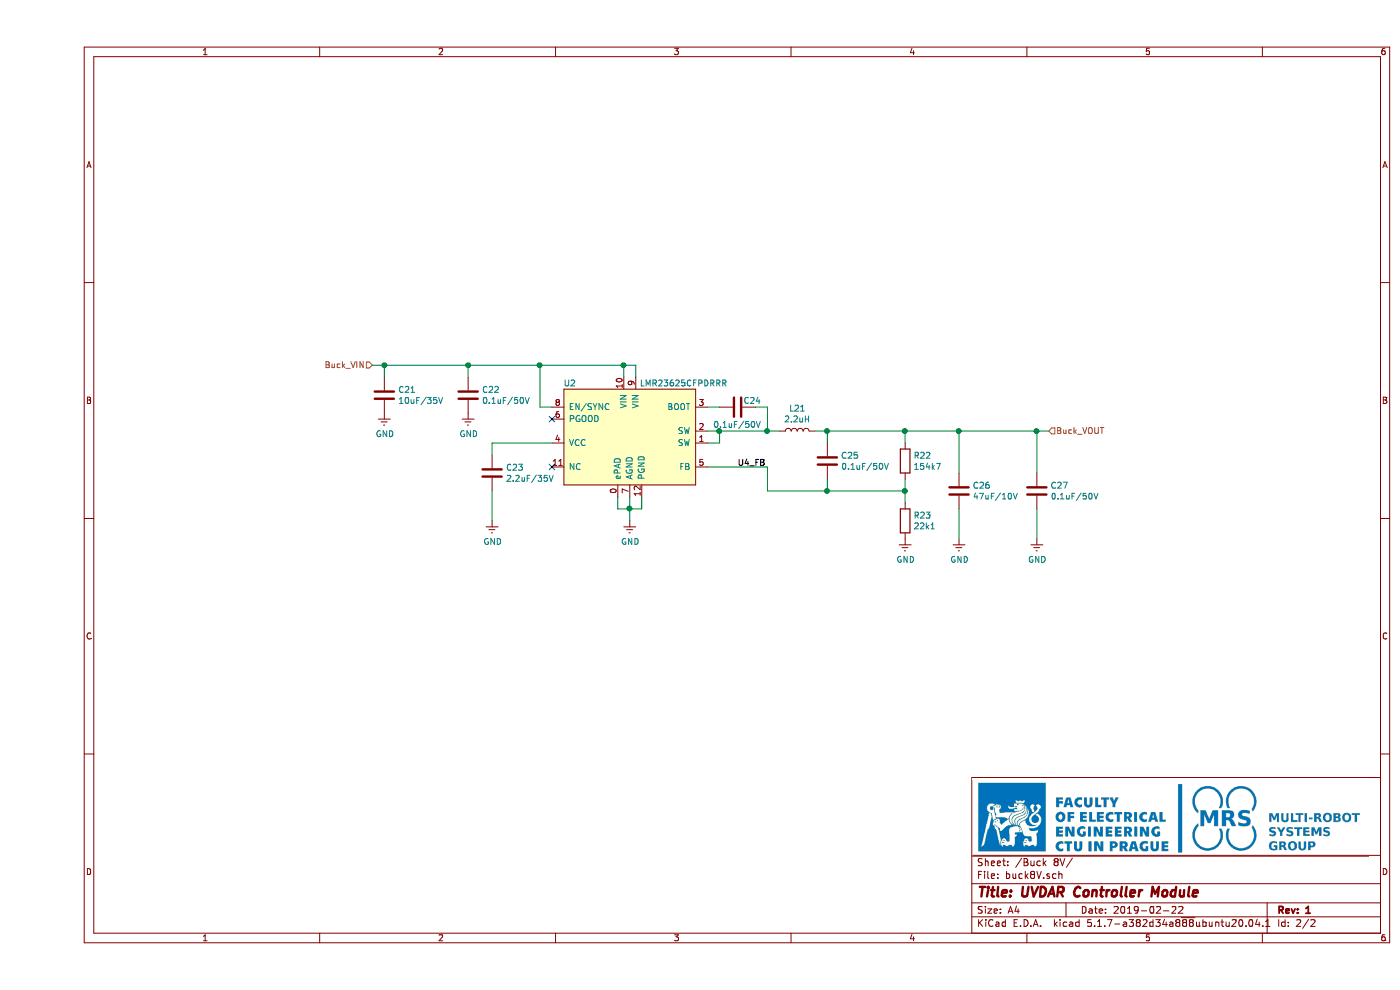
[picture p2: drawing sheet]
EESchema Schematic File Version 4
EELAYER 30 0
EELAYER END
$Descr A4 11693 8268
encoding utf-8
Sheet 2 2
Title "UVDAR Controller Module"
Date "2019-02-22"
Rev "1"
Comp ""
Comment1 ""
Comment2 ""
Comment3 ""
Comment4 ""
$EndDescr
Text HLabel 2800 3050 0    50   Input ~ 0
Buck_VIN
Text HLabel 8450 3600 2    50   Input ~ 0
Buck_VOUT
$Comp
L MRS_Power_Management:LMR23625CFPDRRR U?
U 1 1
P 4950 3400
AR Path="/5C844171/5FCF4BC8/5FD0F239" Ref="U?"  Part="1" 
AR Path="/5C844171/5FD0F239" Ref="U2"  Part="1" 
F 0 "U2" H 4450 3600 50  0000 C CNN
F 1 "LMR23625CFPDRRR" H 5400 3600 50  0000 C CNN
F 2 "MRS_SON:WSON12_3x3mm" H 4950 2500 50  0001 C CNN
F 3 "https://www.ti.com/lit/ds/symlink/lmr23625.pdf" H 4950 3800 50  0001 C CNN
F 4 "595-LMR23625CFPDRRT" H 4950 2400 50  0001 C CNN "Mouser"
F 5 "LMR23625CFPDRRT" H 4950 3400 50  0001 C CNN "Code"
F 6 "IC REG BUCK ADJ 2.5A 12SON" H 4950 3400 50  0001 C CNN "Description"
F 7 "296-48825-1-ND" H 4950 3400 50  0001 C CNN "Digikey"
F 8 "X" H 4950 3400 50  0001 C CNN "Farnell"
F 9 "Texas Instruments" H 4950 3400 50  0001 C CNN "Manufacturer"
F 10 "X" H 4950 3400 50  0001 C CNN "TME"
	1    4950 3400
	1    0    0    -1  
$EndComp
$Comp
L MRS_Passives:C C?
U 1 1
P 2900 3300
AR Path="/5F597E37/5FD0F242" Ref="C?"  Part="1" 
AR Path="/5FD0F242" Ref="C?"  Part="1" 
AR Path="/5F625064/5FD0F242" Ref="C?"  Part="1" 
AR Path="/5FD9FB35/5FD0F242" Ref="C?"  Part="1" 
AR Path="/5C844171/5FCF4BC8/5FD0F242" Ref="C?"  Part="1" 
AR Path="/5C844171/5FD0F242" Ref="C21"  Part="1" 
F 0 "C21" H 3015 3346 50  0000 L CNN
F 1 "10uF/35V" H 3015 3255 50  0000 L CNN
F 2 "MRS_Passives:C1206" H 2900 2800 50  0001 C CNN
F 3 "" H 2925 3400 50  0001 C CNN
F 4 "CL31A106KBHNNNE" H 2900 2850 50  0001 C CNN "TME"
F 5 "2672214" H 2900 2950 50  0001 C CNN "Farnell"
F 6 "187-CL31A106MBHNNNE" H 2900 3050 50  0001 C CNN "Mouser"
F 7 "CL31A106MBHNNNE" H 2900 3300 50  0001 C CNN "Code"
F 8 "X5R Ceramic Capacitor; 10uF/35V" H 2900 3300 50  0001 C CNN "Description"
F 9 "1276-6736-1-ND" H 2900 3300 50  0001 C CNN "Digikey"
F 10 "Samsung Electro-Mechanics" H 2900 3300 50  0001 C CNN "Manufacturer"
	1    2900 3300
	1    0    0    -1  
$EndComp
$Comp
L MRS_Passives:C C?
U 1 1
P 3600 3300
AR Path="/5B68D2E1/5FD0F24B" Ref="C?"  Part="1" 
AR Path="/60F97CFD/5FD0F24B" Ref="C?"  Part="1" 
AR Path="/5F3A3A64/5FD0F24B" Ref="C?"  Part="1" 
AR Path="/5F3A3263/5FD0F24B" Ref="C?"  Part="1" 
AR Path="/5F625064/5FD0F24B" Ref="C?"  Part="1" 
AR Path="/5FD9FB35/5FD0F24B" Ref="C?"  Part="1" 
AR Path="/5C844171/5FCF4BC8/5FD0F24B" Ref="C?"  Part="1" 
AR Path="/5C844171/5FD0F24B" Ref="C22"  Part="1" 
F 0 "C22" H 3715 3346 50  0000 L CNN
F 1 "0.1uF/50V" H 3715 3255 50  0000 L CNN
F 2 "MRS_Passives:C0603" H 3600 2800 50  0001 C CNN
F 3 "" H 3625 3400 50  0001 C CNN
F 4 "CL10B104KB8NNNC" H 3600 2850 50  0001 C CNN "TME"
F 5 "1301804" H 3600 2950 50  0001 C CNN "Farnell"
F 6 "187-CL10B104KB8NNNC" H 3600 3050 50  0001 C CNN "Mouser"
F 7 "1276-1000-1-ND" H 3600 3300 50  0001 C CNN "Digikey"
F 8 "CL10B104KB8NNNC" H 3600 3300 50  0001 C CNN "Code"
F 9 "X7R Ceramic Capacitor; 0.1uF/50V" H 3600 3300 50  0001 C CNN "Description"
F 10 "Samsung Electro-Mechanics" H 3600 3300 50  0001 C CNN "Manufacturer"
	1    3600 3300
	1    0    0    -1  
$EndComp
$Comp
L MRS_Passives:C C?
U 1 1
P 3800 3950
AR Path="/5C844171/5FCF4BC8/5FD0F252" Ref="C?"  Part="1" 
AR Path="/5C844171/5FD0F252" Ref="C23"  Part="1" 
F 0 "C23" H 3915 3996 50  0000 L CNN
F 1 "2.2uF/35V" H 3915 3905 50  0000 L CNN
F 2 "MRS_Passives:C0603" H 3800 3450 50  0001 C CNN
F 3 "" H 3825 4050 50  0001 C CNN
F 4 "81-GRM188R6YA225MA2D" H 3800 3950 50  0001 C CNN "Mouser"
F 5 "GRM188R6YA225MA12D" H 3800 3950 50  0001 C CNN "Code"
F 6 "X5R Ceramic Capacitor; 2.2uF/35V" H 3800 3950 50  0001 C CNN "Description"
F 7 "490-10486-1-ND" H 3800 3950 50  0001 C CNN "Digikey"
F 8 "2611926" H 3800 3950 50  0001 C CNN "Farnell"
F 9 "Murata Electronics" H 3800 3950 50  0001 C CNN "Manufacturer"
F 10 " CL10A225KA8NNNC" H 3800 3950 50  0001 C CNN "TME"
	1    3800 3950
	1    0    0    -1  
$EndComp
$Comp
L MRS_Passives:R R?
U 1 1
P 7250 3850
AR Path="/5C844171/5FCF4BC8/5FD0F259" Ref="R?"  Part="1" 
AR Path="/5C844171/5FD0F259" Ref="R22"  Part="1" 
F 0 "R22" H 7320 3896 50  0000 L CNN
F 1 "154k7" H 7320 3805 50  0000 L CNN
F 2 "MRS_Passives:R0603" V 7650 3850 50  0001 C CNN
F 3 "" V 7330 3850 50  0001 C CNN
F 4 "?" H 7250 3850 50  0001 C CNN "Description"
F 5 "?" H 7250 3850 50  0001 C CNN "Manufacturer"
F 6 "?" H 7250 3850 50  0001 C CNN "Code"
F 7 "?" H 7250 3850 50  0001 C CNN "Mouser"
F 8 "?" H 7250 3850 50  0001 C CNN "Digikey"
F 9 "?" H 7250 3850 50  0001 C CNN "Farnell"
F 10 "?" H 7250 3850 50  0001 C CNN "TME"
	1    7250 3850
	1    0    0    -1  
$EndComp
$Comp
L MRS_Passives:R R?
U 1 1
P 7250 4350
AR Path="/5C844171/5FCF4BC8/5FD0F260" Ref="R?"  Part="1" 
AR Path="/5C844171/5FD0F260" Ref="R23"  Part="1" 
F 0 "R23" H 7320 4396 50  0000 L CNN
F 1 "22k1" H 7320 4305 50  0000 L CNN
F 2 "MRS_Passives:R0603" V 7650 4350 50  0001 C CNN
F 3 "" V 7330 4350 50  0001 C CNN
F 4 "603-RC0603FR-0722K1L" H 7250 4350 50  0001 C CNN "Mouser"
F 5 "RC0603FR-0722K1L" H 7250 4350 50  0001 C CNN "Code"
F 6 "RES SMD 22.1K OHM 1% 1/10W 0603" H 7250 4350 50  0001 C CNN "Description"
F 7 "311-22.1KHRCT-ND" H 7250 4350 50  0001 C CNN "Digikey"
F 8 "2694776" H 7250 4350 50  0001 C CNN "Farnell"
F 9 "Yageo" H 7250 4350 50  0001 C CNN "Manufacturer"
F 10 "SMD0603-22K1-1%" H 7250 4350 50  0001 C CNN "TME"
	1    7250 4350
	1    0    0    -1  
$EndComp
$Comp
L MRS_Passives:L L?
U 1 1
P 6350 3600
AR Path="/5C844171/5FCF4BC8/5FD0F267" Ref="L?"  Part="1" 
AR Path="/5C844171/5FD0F267" Ref="L21"  Part="1" 
F 0 "L21" H 6350 3790 50  0000 C CNN
F 1 "2.2uH" H 6350 3699 50  0000 C CNN
F 2 "MRS_Passives:L_ASPI-0418" V 6350 3600 50  0001 C CNN
F 3 "https://cz.mouser.com/datasheet/2/3/ASPI-0418FS-1774889.pdf" H 6350 3550 50  0001 C CNN
F 4 "815-ASPI418FS2R2MT3" H 6350 3600 50  0001 C CNN "Mouser"
F 5 "ASPI-0418FS-2R2M-T3" H 6350 3600 50  0001 C CNN "Code"
F 6 "FIXED IND 2.2UH 2.9A 37 MOHM SMD" H 6350 3600 50  0001 C CNN "Description"
F 7 "535-10759-1-ND" H 6350 3600 50  0001 C CNN "Digikey"
F 8 "2408938" H 6350 3600 50  0001 C CNN "Farnell"
F 9 "Abracon LLC" H 6350 3600 50  0001 C CNN "Manufacturer"
F 10 "DJNR4018-2R2-S" H 6350 3600 50  0001 C CNN "TME"
	1    6350 3600
	1    0    0    -1  
$EndComp
$Comp
L MRS_Passives:C C?
U 1 1
P 5850 3400
AR Path="/5B68D2E1/5FD0F270" Ref="C?"  Part="1" 
AR Path="/60F97CFD/5FD0F270" Ref="C?"  Part="1" 
AR Path="/5F3A3A64/5FD0F270" Ref="C?"  Part="1" 
AR Path="/5F3A3263/5FD0F270" Ref="C?"  Part="1" 
AR Path="/5F625064/5FD0F270" Ref="C?"  Part="1" 
AR Path="/5FD9FB35/5FD0F270" Ref="C?"  Part="1" 
AR Path="/5C844171/5FCF4BC8/5FD0F270" Ref="C?"  Part="1" 
AR Path="/5C844171/5FD0F270" Ref="C24"  Part="1" 
F 0 "C24" V 5900 3200 50  0000 L CNN
F 1 "0.1uF/50V" V 5700 3200 50  0000 L CNN
F 2 "MRS_Passives:C0603" H 5850 2900 50  0001 C CNN
F 3 "" H 5875 3500 50  0001 C CNN
F 4 "CL10B104KB8NNNC" H 5850 2950 50  0001 C CNN "TME"
F 5 "1301804" H 5850 3050 50  0001 C CNN "Farnell"
F 6 "187-CL10B104KB8NNNC" H 5850 3150 50  0001 C CNN "Mouser"
F 7 "1276-1000-1-ND" H 5850 3400 50  0001 C CNN "Digikey"
F 8 "CL10B104KB8NNNC" H 5850 3400 50  0001 C CNN "Code"
F 9 "X7R Ceramic Capacitor; 0.1uF/50V" H 5850 3400 50  0001 C CNN "Description"
F 10 "Samsung Electro-Mechanics" H 5850 3400 50  0001 C CNN "Manufacturer"
	1    5850 3400
	0    -1   -1   0   
$EndComp
$Comp
L MRS_Passives:C C?
U 1 1
P 6600 3850
AR Path="/5B68D2E1/5FD0F279" Ref="C?"  Part="1" 
AR Path="/60F97CFD/5FD0F279" Ref="C?"  Part="1" 
AR Path="/5F3A3A64/5FD0F279" Ref="C?"  Part="1" 
AR Path="/5F3A3263/5FD0F279" Ref="C?"  Part="1" 
AR Path="/5F625064/5FD0F279" Ref="C?"  Part="1" 
AR Path="/5FD9FB35/5FD0F279" Ref="C?"  Part="1" 
AR Path="/5C844171/5FCF4BC8/5FD0F279" Ref="C?"  Part="1" 
AR Path="/5C844171/5FD0F279" Ref="C25"  Part="1" 
F 0 "C25" H 6715 3896 50  0000 L CNN
F 1 "0.1uF/50V" H 6715 3805 50  0000 L CNN
F 2 "MRS_Passives:C0603" H 6600 3350 50  0001 C CNN
F 3 "" H 6625 3950 50  0001 C CNN
F 4 "CL10B104KB8NNNC" H 6600 3400 50  0001 C CNN "TME"
F 5 "1301804" H 6600 3500 50  0001 C CNN "Farnell"
F 6 "187-CL10B104KB8NNNC" H 6600 3600 50  0001 C CNN "Mouser"
F 7 "1276-1000-1-ND" H 6600 3850 50  0001 C CNN "Digikey"
F 8 "CL10B104KB8NNNC" H 6600 3850 50  0001 C CNN "Code"
F 9 "X7R Ceramic Capacitor; 0.1uF/50V" H 6600 3850 50  0001 C CNN "Description"
F 10 "Samsung Electro-Mechanics" H 6600 3850 50  0001 C CNN "Manufacturer"
	1    6600 3850
	1    0    0    -1  
$EndComp
NoConn ~ 4300 3500
NoConn ~ 4300 3900
$Comp
L MRS_Power:GND #PWR?
U 1 1
P 4950 4350
AR Path="/5C844171/5FCF4BC8/5FD0F281" Ref="#PWR?"  Part="1" 
AR Path="/5C844171/5FD0F281" Ref="#PWR0131"  Part="1" 
F 0 "#PWR0131" H 4950 4100 50  0001 C CNN
F 1 "GND" H 4955 4177 50  0000 C CNN
F 2 "" H 4950 4350 50  0001 C CNN
F 3 "" H 4950 4350 50  0001 C CNN
	1    4950 4350
	1    0    0    -1  
$EndComp
Wire Wire Line
	4950 4350 4950 4250
Wire Wire Line
	4950 4250 4850 4250
Wire Wire Line
	4850 4250 4850 4150
Wire Wire Line
	4950 4150 4950 4250
Connection ~ 4950 4250
Wire Wire Line
	4950 4250 5050 4250
Wire Wire Line
	5050 4250 5050 4150
Wire Wire Line
	5600 3700 5700 3700
Wire Wire Line
	5700 3700 5700 3600
Wire Wire Line
	5700 3600 5600 3600
Connection ~ 5700 3600
Wire Wire Line
	5700 3400 5600 3400
Wire Wire Line
	6000 3400 6100 3400
Wire Wire Line
	6100 3400 6100 3600
Wire Wire Line
	5700 3600 6100 3600
Wire Wire Line
	6200 3600 6100 3600
Connection ~ 6100 3600
Wire Wire Line
	6600 3700 6600 3600
Wire Wire Line
	6600 3600 6500 3600
Wire Wire Line
	7250 3700 7250 3600
Wire Wire Line
	6600 4000 6600 4100
Wire Wire Line
	7250 4100 7250 4000
Wire Wire Line
	6600 4100 6100 4100
Wire Wire Line
	6100 4100 6100 3900
Wire Wire Line
	6100 3900 5600 3900
Wire Wire Line
	7250 4200 7250 4100
Connection ~ 7250 4100
$Comp
L MRS_Power:GND #PWR?
U 1 1
P 7250 4500
AR Path="/5C844171/5FCF4BC8/5FD0F2A6" Ref="#PWR?"  Part="1" 
AR Path="/5C844171/5FD0F2A6" Ref="#PWR0139"  Part="1" 
F 0 "#PWR0139" H 7250 4250 50  0001 C CNN
F 1 "GND" H 7255 4327 50  0000 C CNN
F 2 "" H 7250 4500 50  0001 C CNN
F 3 "" H 7250 4500 50  0001 C CNN
	1    7250 4500
	1    0    0    -1  
$EndComp
$Comp
L MRS_Power:GND #PWR?
U 1 1
P 7700 4500
AR Path="/5C844171/5FCF4BC8/5FD0F2AC" Ref="#PWR?"  Part="1" 
AR Path="/5C844171/5FD0F2AC" Ref="#PWR0140"  Part="1" 
F 0 "#PWR0140" H 7700 4250 50  0001 C CNN
F 1 "GND" H 7705 4327 50  0000 C CNN
F 2 "" H 7700 4500 50  0001 C CNN
F 3 "" H 7700 4500 50  0001 C CNN
	1    7700 4500
	1    0    0    -1  
$EndComp
Wire Wire Line
	7700 4250 7700 4500
Wire Wire Line
	8450 3600 8350 3600
Wire Wire Line
	4300 3400 4200 3400
Wire Wire Line
	3800 3800 3800 3700
$Comp
L MRS_Power:GND #PWR?
U 1 1
P 3800 4350
AR Path="/5C844171/5FCF4BC8/5FD0F2B8" Ref="#PWR?"  Part="1" 
AR Path="/5C844171/5FD0F2B8" Ref="#PWR0145"  Part="1" 
F 0 "#PWR0145" H 3800 4100 50  0001 C CNN
F 1 "GND" H 3805 4177 50  0000 C CNN
F 2 "" H 3800 4350 50  0001 C CNN
F 3 "" H 3800 4350 50  0001 C CNN
	1    3800 4350
	1    0    0    -1  
$EndComp
Wire Wire Line
	3800 4350 3800 4100
Wire Wire Line
	5000 3150 5000 3050
Wire Wire Line
	5000 3050 4900 3050
Connection ~ 4900 3050
Wire Wire Line
	4900 3050 4900 3150
Wire Wire Line
	4900 3050 4200 3050
Wire Wire Line
	4200 3050 4200 3400
$Comp
L MRS_Power:GND #PWR?
U 1 1
P 3600 3450
AR Path="/5C844171/5FCF4BC8/5FD0F2CC" Ref="#PWR?"  Part="1" 
AR Path="/5C844171/5FD0F2CC" Ref="#PWR0146"  Part="1" 
F 0 "#PWR0146" H 3600 3200 50  0001 C CNN
F 1 "GND" H 3605 3277 50  0000 C CNN
F 2 "" H 3600 3450 50  0001 C CNN
F 3 "" H 3600 3450 50  0001 C CNN
	1    3600 3450
	1    0    0    -1  
$EndComp
$Comp
L MRS_Power:GND #PWR?
U 1 1
P 2900 3450
AR Path="/5C844171/5FCF4BC8/5FD0F2D2" Ref="#PWR?"  Part="1" 
AR Path="/5C844171/5FD0F2D2" Ref="#PWR0151"  Part="1" 
F 0 "#PWR0151" H 2900 3200 50  0001 C CNN
F 1 "GND" H 2905 3277 50  0000 C CNN
F 2 "" H 2900 3450 50  0001 C CNN
F 3 "" H 2900 3450 50  0001 C CNN
	1    2900 3450
	1    0    0    -1  
$EndComp
Wire Wire Line
	2900 3050 2900 3150
Wire Wire Line
	3600 3150 3600 3050
Connection ~ 2900 3050
Text Label 5850 3900 0    50   ~ 0
U4_FB
Wire Wire Line
	7250 3600 7700 3600
Connection ~ 7250 3600
$Comp
L MRS_Passives:C C?
U 1 1
P 7700 4100
AR Path="/5C844171/5FCF4BC8/5FD0F302" Ref="C?"  Part="1" 
AR Path="/5C844171/5FD0F302" Ref="C26"  Part="1" 
F 0 "C26" H 7815 4146 50  0000 L CNN
F 1 "47uF/10V" H 7815 4055 50  0000 L CNN
F 2 "MRS_Passives:C1206" H 7700 3600 50  0001 C CNN
F 3 "" H 7725 4200 50  0001 C CNN
F 4 "CL31A476MPHNNNE" H 7850 4200 50  0001 C CNN "TME"
F 5 "2426965" H 7850 4100 50  0001 C CNN "Farnell"
F 6 "963-LMK316ABJ476ML-T" H 7850 4000 50  0001 C CNN "Mouser"
F 7 "LMK316ABJ476ML-T" H 7700 4100 50  0001 C CNN "Code"
F 8 "X5R Ceramic Capacitor; 47uF/10V" H 7700 4100 50  0001 C CNN "Description"
F 9 "587-3428-1-ND" H 7700 4100 50  0001 C CNN "Digikey"
F 10 "Taiyo Yuden" H 7700 4100 50  0001 C CNN "Manufacturer"
	1    7700 4100
	1    0    0    -1  
$EndComp
Wire Wire Line
	2800 3050 2900 3050
Wire Wire Line
	7700 3600 7700 3950
$Comp
L MRS_Passives:C C?
U 1 1
P 8350 4100
AR Path="/5B68D2E1/5FD2A4AE" Ref="C?"  Part="1" 
AR Path="/60F97CFD/5FD2A4AE" Ref="C?"  Part="1" 
AR Path="/5F3A3A64/5FD2A4AE" Ref="C?"  Part="1" 
AR Path="/5F3A3263/5FD2A4AE" Ref="C?"  Part="1" 
AR Path="/5F625064/5FD2A4AE" Ref="C?"  Part="1" 
AR Path="/5FD9FB35/5FD2A4AE" Ref="C?"  Part="1" 
AR Path="/5C844171/5FCF4BC8/5FD2A4AE" Ref="C?"  Part="1" 
AR Path="/5C844171/5FD2A4AE" Ref="C27"  Part="1" 
F 0 "C27" H 8465 4146 50  0000 L CNN
F 1 "0.1uF/50V" H 8465 4055 50  0000 L CNN
F 2 "MRS_Passives:C0603" H 8350 3600 50  0001 C CNN
F 3 "" H 8375 4200 50  0001 C CNN
F 4 "CL10B104KB8NNNC" H 8350 3650 50  0001 C CNN "TME"
F 5 "1301804" H 8350 3750 50  0001 C CNN "Farnell"
F 6 "187-CL10B104KB8NNNC" H 8350 3850 50  0001 C CNN "Mouser"
F 7 "1276-1000-1-ND" H 8350 4100 50  0001 C CNN "Digikey"
F 8 "CL10B104KB8NNNC" H 8350 4100 50  0001 C CNN "Code"
F 9 "X7R Ceramic Capacitor; 0.1uF/50V" H 8350 4100 50  0001 C CNN "Description"
F 10 "Samsung Electro-Mechanics" H 8350 4100 50  0001 C CNN "Manufacturer"
	1    8350 4100
	1    0    0    -1  
$EndComp
$Comp
L MRS_Power:GND #PWR?
U 1 1
P 8350 4500
AR Path="/5C844171/5FCF4BC8/5FD2B2E6" Ref="#PWR?"  Part="1" 
AR Path="/5C844171/5FD2B2E6" Ref="#PWR0152"  Part="1" 
F 0 "#PWR0152" H 8350 4250 50  0001 C CNN
F 1 "GND" H 8355 4327 50  0000 C CNN
F 2 "" H 8350 4500 50  0001 C CNN
F 3 "" H 8350 4500 50  0001 C CNN
	1    8350 4500
	1    0    0    -1  
$EndComp
Wire Wire Line
	8350 4250 8350 4500
Wire Wire Line
	8350 3600 8350 3950
Wire Wire Line
	8350 3600 7700 3600
Connection ~ 8350 3600
Connection ~ 7700 3600
Wire Wire Line
	3600 3050 4200 3050
Connection ~ 4200 3050
Wire Wire Line
	2900 3050 3600 3050
Connection ~ 3600 3050
Wire Wire Line
	3800 3700 4300 3700
Wire Wire Line
	6600 4100 7250 4100
Connection ~ 6600 4100
Wire Wire Line
	6600 3600 7250 3600
Connection ~ 6600 3600
$EndSCHEMATC
